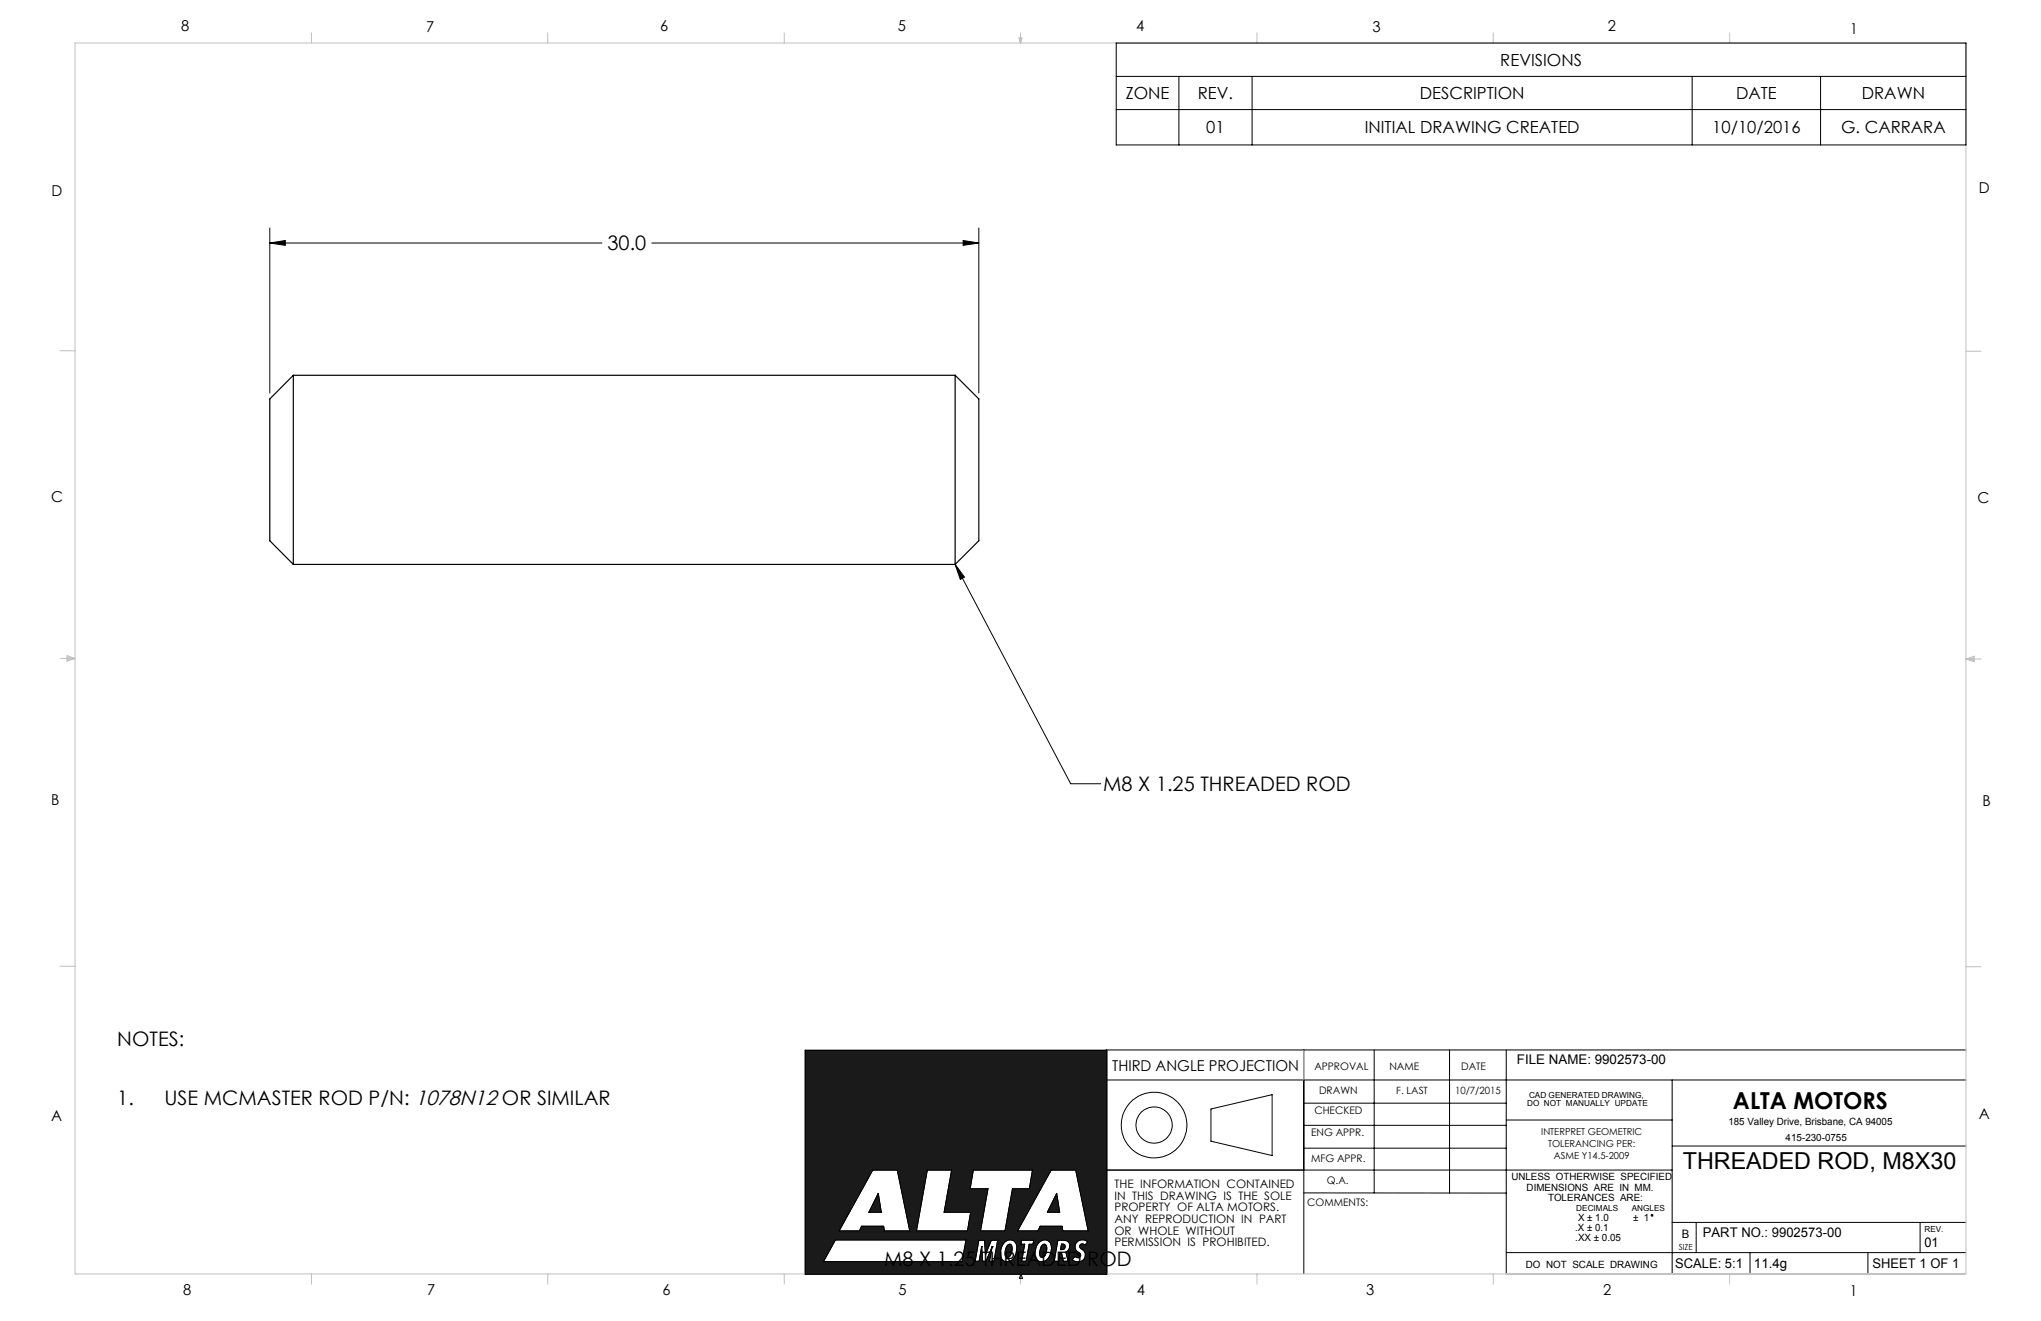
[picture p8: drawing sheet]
<svg xmlns="http://www.w3.org/2000/svg" width="432mm" height="279mm" viewBox="0 0 432 279" stroke-linecap="round" stroke-linejoin="round" font-family="sans-serif">
<g fill="none" stroke="#000" stroke-width=".21">
<path d="M170.4 222.1h63.7v47.4h-63.7zM234 228.4h181.9M256.2 234.6l12.9-3.1v12.9l-12.9-3zM275.8 238h42.9M275.8 233.3h42.9M275.8 222.1v47.3M290.7 222.1v30.2M306.7 222.1v30.2M318.7 222.1v47.4M318.7 236.9h35.1M353.8 228.4v41.1M415.9 222.1h-181.9v47.4"/>
<path d="M184.6 247.5h5.2l2.7 12.8h-5.4l-.2-.9h-4.6l-.5 .9h-4.3zM185.8 252.4l.6 4h-2.6zM196.2 247.5h5.1l-1.6 8.9h5.7l-.7 3.9h-10.8zM205.9 247.5h12.5l-.6 3.9h-3.6l-1.6 8.9h-5.2l1.6-8.9h-3.8zM222.4 247.5h5.2l2.6 12.8h-5.3l-.2-.9h-4.6l-.5 .9h-4.3zM223.6 252.4l.6 4h-2.6zM234 247.5h119.8M275.8 252.3h42.9M275.8 242.9h42.9M353.8 258.6h62.1M353.8 242.4h62.1M358.8 258.6v6.3"/>
<path d="M406.2 258.6v6.3M176.7 262.3h27.7l-.8 4.5h-29.4zM207.7 263.7h.1M207.7 263.7l-.5 3.1h-.9l.8-4.5h1.2l.2 3 1.2-3h1.4l-.8 4.5h-1l.6-3.1M207.7 263.7l.2 3.1h.7l1.3-3.1M209.9 263.7h.1M212.5 262.7a1.5 1.5 0 0 1 1.8-.3 1.5 1.5 0 0 1 .8 1.7 2.51 2.51 0 0 1-2.1 2.8 1.51 1.51 0 0 1-1.4-1.8 3.6 3.6 0 0 1 .9-2.4zM213.2 263.3l.4-.2a.84 .84 0 0 1 .5 1.2l-.2 1a.79 .79 0 0 1-1 .6 2.06 2.06 0 0 1 .3-2.6zM216.1 262.3h2.6l-.2 .9h-.8l-.6 3.6h-1l.7-3.6h-.8zM219.9 262.7a1.5 1.5 0 0 1 1.8-.3 1.5 1.5 0 0 1 .8 1.7 2.58 2.58 0 0 1-2.2 2.8 1.46 1.46 0 0 1-1.3-1.8 3.2 3.2 0 0 1 .9-2.4zM220.5 263.3l.4-.2a.84 .84 0 0 1 .5 1.2l-.2 1a.73 .73 0 0 1-1 .6 2.06 2.06 0 0 1 .3-2.6zM223.8 262.3a2.71 2.71 0 0 1 2.2 .3 1.46 1.46 0 0 1-.5 2.2l.5 2h-1l-.4-1.8h-.3l-.4 1.8h-.9z"/>
<path d="M224.6 263.1h.3a.64 .64 0 0 1 .4 .9 .64 .64 0 0 1-.9 .3zM228 262.5a1.68 1.68 0 0 1 2.1 .2l-.5 .6-.5-.2h-.4l-.2 .3a1.81 1.81 0 0 0 .9 1.3 1.56 1.56 0 0 1-.5 2 1.56 1.56 0 0 1-2.1-.3l.6-.7a.63 .63 0 0 0 .8 .3 .63 .63 0 0 0 .3-.9 1.48 1.48 0 0 1-1.1-1.1 1.48 1.48 0 0 1 .6-1.5zM318.7 264.9h97.2M370.2 264.9v4.6M395.2 264.9v4.6"/>
<circle cx="244.1" cy="238" r="3.8"/>
<circle cx="244.2" cy="238" r="6.9"/>
</g>
<path d="M234.1 222.1v47.4" fill="none" stroke="#191924" stroke-width=".25"/>
<g fill="none" stroke="#c0c0c0" stroke-width=".21">
<path d="M15.9 9.1h400v260.4h-400zM65.9 6.9v2.2M115.9 6.9v2.2M165.9 6.9v2.2M215.6 8h.6l-.3 1.1zM215.7 8l.2 1.1M215.9 6.9v2.2M216 8l-.1 1.1M265.9 6.9v2.2M315.9 6.9v2.2M365.9 6.9v2.2M12.7 74.2h3.2"/>
<path d="M415.9 74.3h3.2M12.7 139.3h3.2M14.2 139.1l1.7 .2M14.2 138.7l1.7 .6-1.7 .5zM15.9 139.3l-1.7 .3M415.9 139.4h3.2M415.9 139.4l1.8-.6v1.2zM415.9 139.4l1.8 .3M417.7 139.2l-1.8 .2M12.7 204.4h3.2M415.9 204.5h3.2M275.8 222.1v6.3"/>
<path d="M65.9 269.5v2.1M115.9 269.5v2.1M165.9 269.5v2.1M215.9 269.5v2.1M215.9 269.5l.3 .8h-.6zM265.9 269.5v2.1M315.9 269.5v2.1M365.9 269.5v2.1"/>
</g>
<path d="M216 269.5l.3 .9h-.6z" fill="none" stroke="#00f" stroke-width=".25"/>
<path d="M224.6 263.1l-.2 1.2h.5l.5-.4v-.5l-.3-.2zM185.8 252.4l-2 4h2.6zM213.3 263.3l-.4 .5-.3 1.2 .1 .7 .3 .3h.3l.4-.4 .4-1.3-.1-1-.3-.2zM223.6 252.4l-2 4h2.6zM219.9 262.7l.8-.4h.8l.6 .3 .3 .9v1l-.3 1.2-.6 .8-.8 .4-1.1-.2-.4-.4-.2-.5 .1-1.8zM212.4 262.8l.7-.5 .8-.1 .7 .3 .5 .7v1.2l-.4 1.4-.6 .8-.7 .3h-.7l-.4-.2-.5-.5-.1-.5 .1-1.6zM222.4 247.5h5.2l2.6 12.9h-5.3l-.2-1h-4.6l-.5 1h-4.3zM227.8 262.8a1.63 1.63 0 0 1 2.3-.1l-.5 .6-.4-.2-.7 .2-.1 .5 .4 .4a1.49 1.49 0 0 1 .6 2.1 1.49 1.49 0 0 1-2.2 .4l-.4-.3 .7-.6a.64 .64 0 0 0 1.1 0 .64 .64 0 0 0-.6-1 1.3 1.3 0 0 1-.2-2zM223.8 262.3h1.4l.6 .2a1.38 1.38 0 0 1-.3 2.3l.5 2h-1l-.4-1.8h-.3l-.4 1.8h-.9zM216.1 262.3h2.6l-.2 .9h-.8l-.6 3.6h-1l.7-3.6h-.8zM207.1 262.3h1.2l.2 3 1.2-3h1.4l-.8 4.5h-1l.6-3.1-1.3 3.1h-.7l-.2-3.1-.5 3.1h-.9zM196.2 247.5h5.1l-1.6 8.9h5.7l-.7 4h-10.8zM176.7 262.3h27.7l-.8 4.5h-29.4zM184.6 247.5h5.2l2.7 12.9h-5.4l-.2-1h-4.6l-.5 1h-4.3zM205.9 247.5h12.5l-.6 3.9h-3.6l-1.6 9h-5.2l1.6-9h-3.8zM170.4 222.1v47.4h63.7v-47.4zM220.6 263.3l-.5 .7-.1 .8v.8l.3 .4 .5-.1 .3-.4 .4-1.4-.3-.9-.3-.1z" fill-rule="evenodd" fill="#191924"/>
<g fill="none" stroke="#000" stroke-width=".21">
<path d="M236.1 9.1h179.8v21.6h-179.8zM236.1 16.2h179.8M249.4 16.2v14.5M264.9 16.2v14.5M358 16.2v14.5M385.2 16.2v14.5M236.1 23.2h179.8M57.1 51.4l3.3-.5v1zM57.1 48.2v34.9M57.1 51.4h70.3M137.9 51.4h69.2M203.8 50.9l3.3 .5-3.3 .5z"/>
<path d="M207.1 48.2v34.9M202.1 119.4l24.4 46.4h6.4M202.1 119.4l1.9 2.7-.8 .5zM170.4 222.1h63.7v47.4h-63.7zM184.6 247.5h5.2l2.7 12.9h-5.4l-.2-1h-4.6l-.5 1h-4.3zM185.8 252.4l.6 4h-2.6zM196.2 247.5h5.1l-1.6 8.9h5.7l-.7 4h-10.8zM205.9 247.5h12.5l-.6 3.9h-3.6l-1.6 9h-5.2l1.6-9h-3.8zM222.4 247.5h5.2l2.6 12.9h-5.3l-.2-1h-4.6l-.5 1h-4.3zM223.6 252.4l.6 4h-2.6zM176.7 262.3h27.7l-.8 4.5h-29.4zM207.7 263.7h.1"/>
<path d="M207.7 263.7l-.5 3.1h-.9l.8-4.5h1.2l.2 3 1.2-3h1.4l-.8 4.5h-1l.6-3.1M207.7 263.7l.2 3.1h.7l1.3-3.1M209.9 263.7h.1M212.5 262.7a1.5 1.5 0 0 1 1.8-.3 1.5 1.5 0 0 1 .8 1.7 2.51 2.51 0 0 1-2.1 2.8 1.51 1.51 0 0 1-1.4-1.8 3.6 3.6 0 0 1 .9-2.4zM213.2 263.3l.4-.2a.84 .84 0 0 1 .5 1.2l-.2 1a.79 .79 0 0 1-1 .6 2.06 2.06 0 0 1 .3-2.6zM216.1 262.3h2.6l-.2 .9h-.8l-.6 3.6h-1l.7-3.6h-.8zM219.9 262.7a1.5 1.5 0 0 1 1.8-.3 1.5 1.5 0 0 1 .8 1.7 2.58 2.58 0 0 1-2.2 2.8 1.46 1.46 0 0 1-1.3-1.8 3.2 3.2 0 0 1 .9-2.4zM220.5 263.3l.4-.2a.84 .84 0 0 1 .5 1.2l-.2 1a.73 .73 0 0 1-1 .6 2.06 2.06 0 0 1 .3-2.6zM223.8 262.3h1.3a1.3 1.3 0 0 1 1.2 1.1 1.3 1.3 0 0 1-.8 1.4l.5 2h-1l-.4-1.8h-.3l-.4 1.8h-.9zM224.6 263.1a.61 .61 0 0 1 .8 .5 .61 .61 0 0 1-.7 .7h-.3zM227.7 262.9a1.65 1.65 0 0 1 2.4-.2l-.5 .6a.62 .62 0 0 0-1.1 .1 .62 .62 0 0 0 .5 .9 1.48 1.48 0 0 1 .4 2 1.48 1.48 0 0 1-2 .5l-.6-.4 .6-.7a.65 .65 0 0 0 1.1 .1 .65 .65 0 0 0-.5-1 1.41 1.41 0 0 1-.3-1.9z"/>
<circle cx="349.5" cy="257" r=".19"/>
</g>
<g fill="#000">
<path d="M202.1 119.4l1.9 2.7-.8 .5z"/>
<path d="M57.1 51.4l3.3-.5v1zM203.8 50.9l3.3 .5-3.3 .5z"/>
</g>
<path d="M62.1 79.4v40M62.1 79.4l-5 5v30l5 5M62.1 79.4h140M202.1 79.4v40M202.1 79.4l5 5v30l-5 5M62.1 119.4h140" fill="none" stroke="#000" stroke-width=".25"/>
<g font-size="4.9">
<text x="366.6" y="234.7">ALTA MOTORS</text>
<text x="356" y="247.3">THREADED ROD, M8X30</text>
</g>
<g font-size="4.2">
<text x="128.5" y="53">30.0</text>
<text x="233.4" y="167.4">M8 X 1.25 THREADED ROD</text>
<text x="24.8" y="221.3">NOTES:</text>
<text x="24.8" y="233.7">1.</text>
<text x="34.8" y="233.7">USE MCMASTER ROD P/N: 1078N12 OR SIMILAR</text>
<text x="187.1" y="267.9">M8 X 1.25 THREADED ROD</text>
</g>
<g font-size="3.5">
<text x="317.4" y="13.9">REVISIONS</text>
<text x="238.2" y="21">ZONE</text>
<text x="253.4" y="21">REV.</text>
<text x="300.4" y="21">DESCRIPTION</text>
<text x="367.3" y="21">DATE</text>
<text x="393.9" y="21">DRAWN</text>
<text x="255.2" y="28.2">01</text>
<text x="288.7" y="28.2">INITIAL DRAWING CREATED</text>
<text x="362.2" y="28.2">10/10/2016</text>
<text x="389.5" y="28.2">G. CARRARA</text>
</g>
<g font-size="3.2">
<text x="38.3" y="6.7">8</text>
<text x="90.2" y="6.7">7</text>
<text x="139.7" y="6.5">6</text>
<text x="190" y="6.5">5</text>
<text x="240.4" y="6.5">4</text>
<text x="290.4" y="6.7">3</text>
<text x="340.2" y="6.6">2</text>
<text x="391.4" y="7.2">1</text>
<text x="10.9" y="41.6">D</text>
<text x="418.7" y="40.7">D</text>
<text x="10.8" y="106.3">C</text>
<text x="418.4" y="106.4">C</text>
<text x="10.8" y="170.2">B</text>
<text x="419.4" y="170.6">B</text>
<text x="235.3" y="226.5">THIRD ANGLE PROJECTION</text>
<text x="10.8" y="237.2">A</text>
<text x="418.6" y="236.8">A</text>
<text x="38.8" y="273.8">8</text>
<text x="90.4" y="273.8">7</text>
<text x="140.2" y="273.8">6</text>
<text x="190.1" y="273.9">5</text>
<text x="240.5" y="273.8">4</text>
<text x="289" y="273.9">3</text>
<text x="339.1" y="273.8">2</text>
<text x="391.4" y="274.1">1</text>
</g>
<g font-size="2.8">
<text x="320.9" y="225">FILE NAME: 9902573-00</text>
<text x="360.3" y="261.7">PART NO.: 9902573-00</text>
<text x="407.2" y="263.8">01</text>
<text x="354.4" y="268.2">SCALE: 5:1</text>
<text x="371.1" y="268.2">11.4g</text>
<text x="396.2" y="268.2">SHEET 1 OF 1</text>
</g>
<g font-size="2.5">
<text x="235.8" y="251.3">THE INFORMATION CONTAINED</text>
<text x="235.8" y="253.8">IN THIS DRAWING IS THE SOLE</text>
<text x="235.8" y="256.2">PROPERTY OF ALTA MOTORS.</text>
<text x="235.8" y="258.7">ANY REPRODUCTION IN PART</text>
<text x="235.8" y="261.2">OR WHOLE WITHOUT</text>
<text x="235.8" y="263.6">PERMISSION IS PROHIBITED.</text>
<text x="355.8" y="261.8">B</text>
</g>
<g font-size="2.2">
<text x="278.1" y="226.4">APPROVAL</text>
<text x="294" y="226.3">NAME</text>
<text x="309.1" y="226.4">DATE</text>
<text x="279.1" y="231.4">DRAWN</text>
<text x="278.1" y="235.5">CHECKED</text>
<text x="277.4" y="245.8">MFG APPR.</text>
<text x="277.4" y="240.3">ENG APPR.</text>
<text x="280.7" y="250.5">Q.A.</text>
<text x="276.6" y="255.1">COMMENTS:</text>
</g>
<g font-size="2.1">
<text x="295.4" y="231.4">F. LAST</text>
<text x="307.8" y="231.3">10/7/2015</text>
<text x="365.7" y="237.8">185 Valley Drive, Brisbane, CA 94005</text>
<text x="377.8" y="241.2">415-230-0755</text>
<text x="319.7" y="249.6">UNLESS OTHERWISE SPECIFIED</text>
<text x="323" y="251.9">DIMENSIONS ARE IN MM.</text>
<text x="327.5" y="254">TOLERANCES ARE:</text>
<text x="333.3" y="260.4">.X ± 0.1</text>
<text x="333.3" y="262.5">.XX ± 0.05</text>
<text x="333.8" y="258.3">X ± 1.0</text>
<text x="345.5" y="258.3">± 1</text>
<text x="322.8" y="268.2">DO NOT SCALE DRAWING</text>
</g>
<g font-size="2">
<text x="326.1" y="240">INTERPRET GEOMETRIC</text>
<text x="327.5" y="242.5">TOLERANCING PER:</text>
<text x="328.8" y="245">ASME Y14.5-2009</text>
</g>
<g font-size="1.8">
<text x="323.5" y="232.2">CAD GENERATED DRAWING,</text>
<text x="323.1" y="234">DO NOT MANUALLY UPDATE</text>
<text x="333.5" y="256">DECIMALS</text>
<text x="345.2" y="256">ANGLES</text>
<text x="407.2" y="260.6">REV.</text>
<text x="355.2" y="264.3">SIZE</text>
</g>
</svg>
